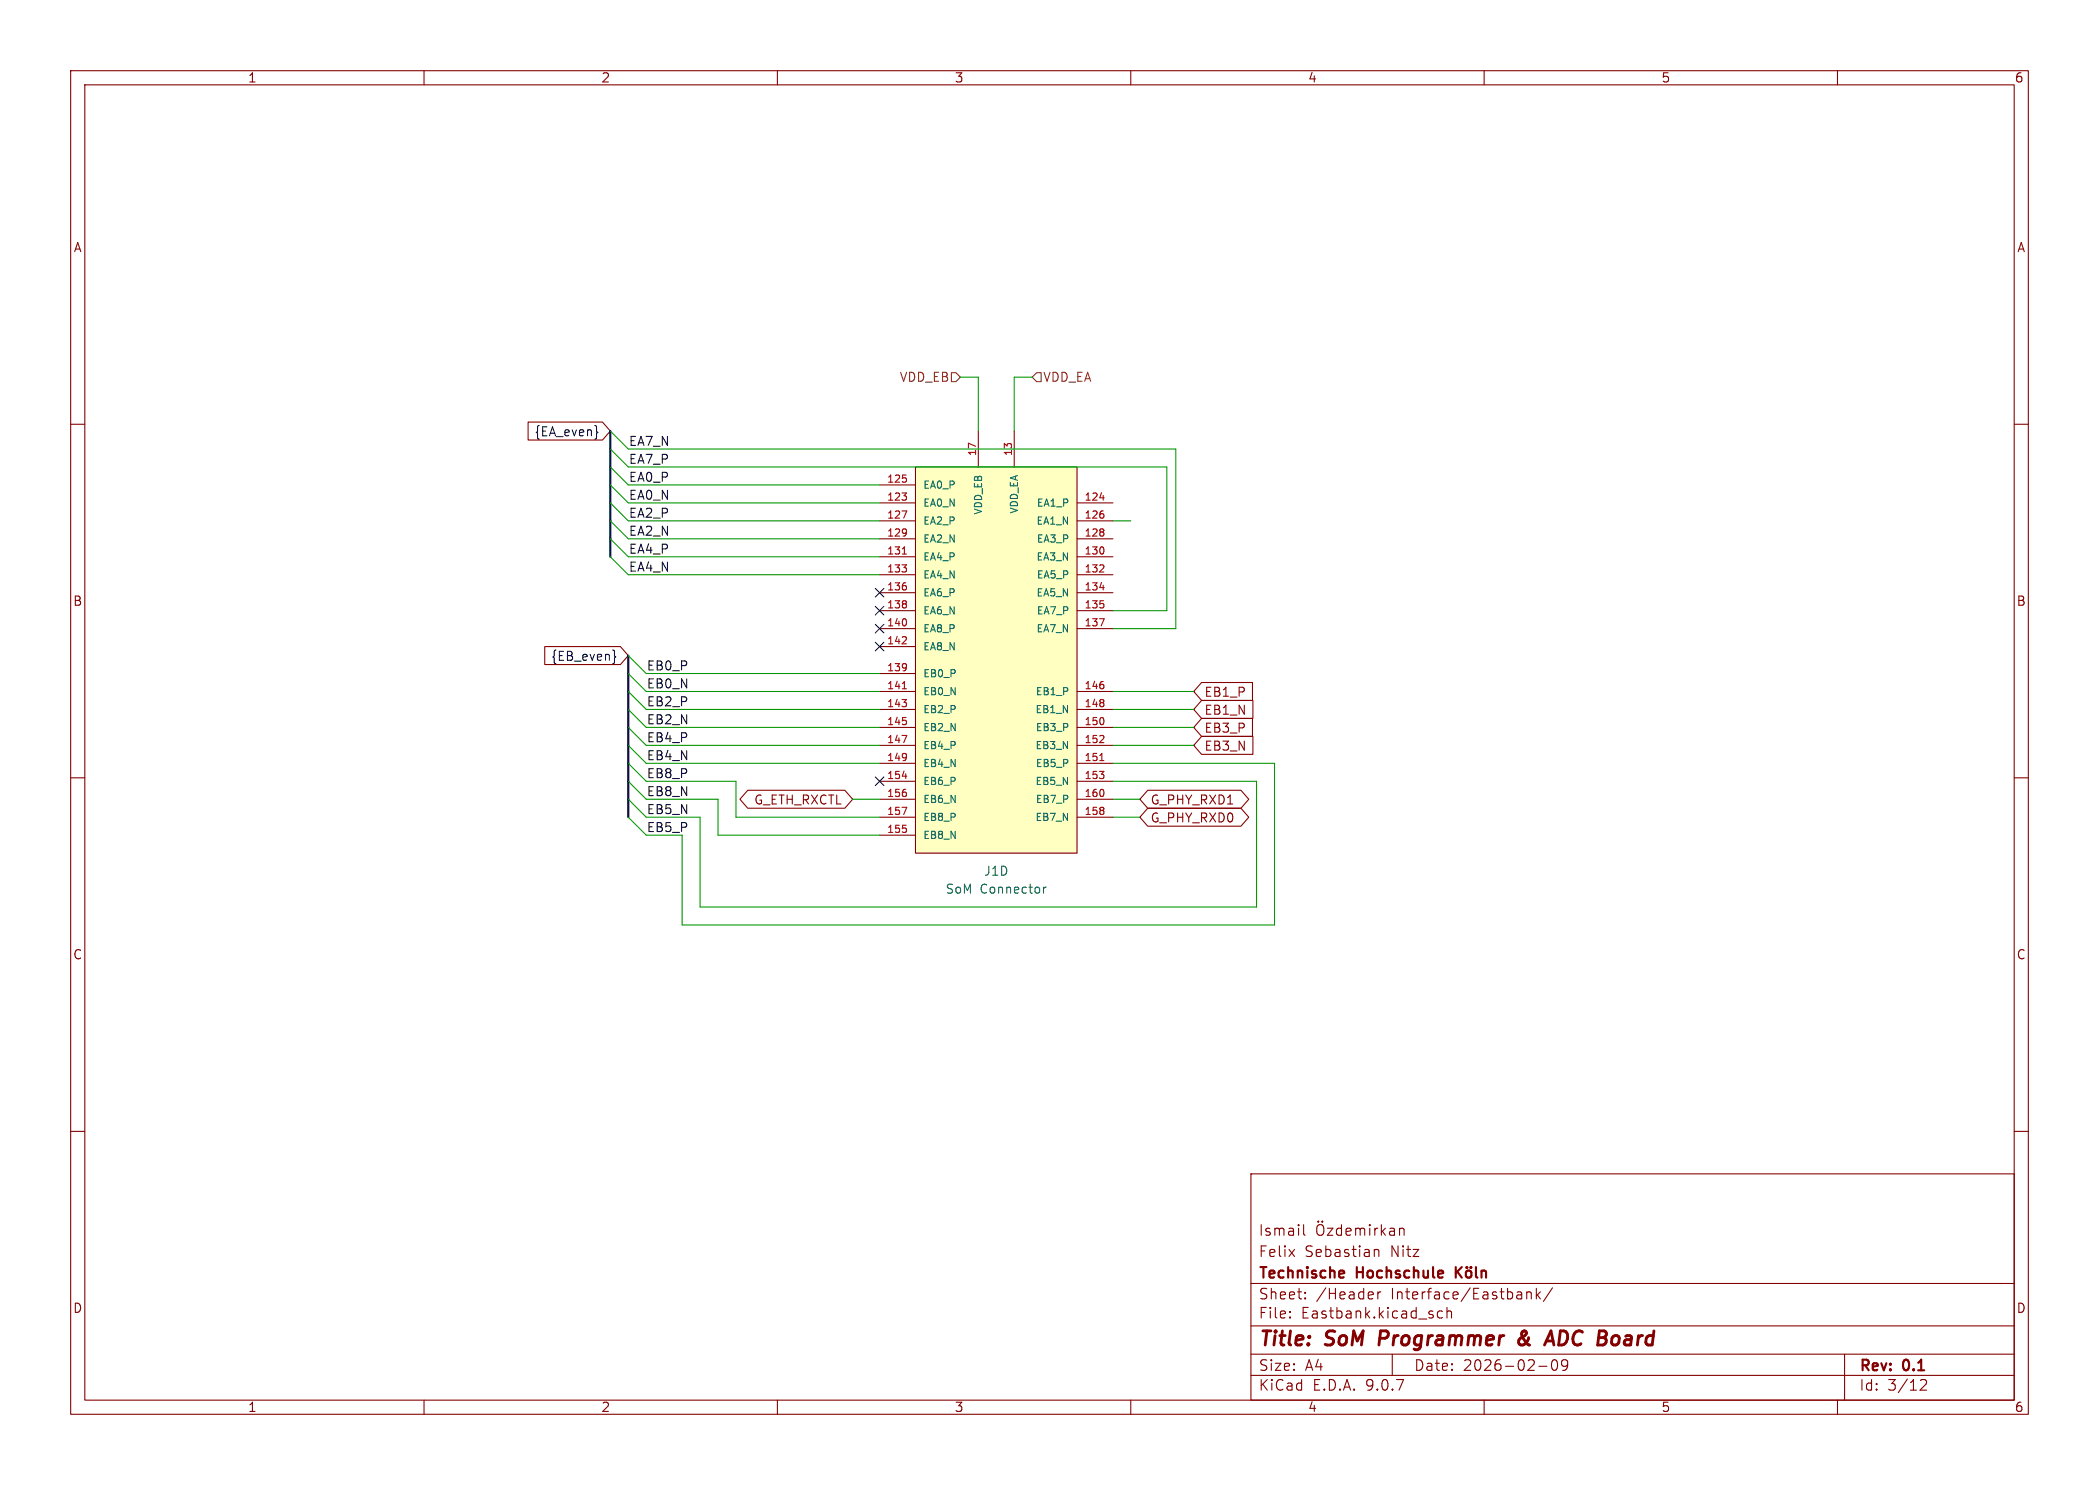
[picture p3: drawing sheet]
<svg xmlns="http://www.w3.org/2000/svg" width="297mm" height="210mm" viewBox="0 0 297 210" stroke-linecap="round" stroke-linejoin="round" font-family="sans-serif">
<g fill="none" stroke="#840000" stroke-width=".15">
<path d="M10 10h277v190h-277zM12 12h273v186h-273zM60 10v2M110 10v2M160 10v2M210 10v2M260 10v2M10 60h2M285 60h2M10 110h2M285 110h2M10 160h2"/>
<path d="M177 166h108v32h-108zM182.4 176.7l.8 1M183.2 176.7l-.8 1M184.5 173.2v1.3l.2 .2M186.5 173.3a.5 .5 0 0 1 .6-.1 .5 .5 0 0 1 .2 .5v.5a.5 .5 0 0 1-.5 .5 .5 .5 0 0 1-.5-.5v-.5zM186.5 172.7l.1 .1h-.1M186.5 172.7v.1M187.1 172.7l-.1 .1h.1M187.1 172.7l.1 .1h-.1M187.1 172.7v.1M187.8 173.7h.8l-.8 1h.8M189.8 173.8l-.4-.1-.3 .3v.4l.1 .2 .2 .1 .4-.1"/>
<path d="M189.8 173.2v1.5M190.5 174.2l.7-.1-.1-.3-.4-.1-.2 .2v.7l.2 .1 .4-.1M191.8 173.8a.37 .37 0 0 1 .7 .1M191.8 173.7v1M192.5 173.9l.2-.2 .3 .1 .1 .9M192.5 173.9v.8M193.8 173.2v.1M193.8 173.7v1M193.8 173.2l-.1 .1h.1M193.8 173.2l.1 .1h-.1M194.5 176.8a.37 .37 0 0 1 .6 .1v.8M194.5 173.7v1"/>
<path d="M195 173.7l-.3 .1-.2 .2M195.5 173.2v1.5M195.6 174.1l.4 .6M196 173.7l-.5 .6M196.7 173.8l.1-.1 .4 .1 .1 .9M197.3 174.1h-.5a.29 .29 0 0 0-.2 .3 .29 .29 0 0 0 .2 .3l.5-.1M198 173.8a.37 .37 0 0 1 .7 .1v.8M198 173.7v1M285 160h2M60 198v2M110 198v2M160 198v2"/>
<path d="M177 194.5h108M177 191.5h108M177 187.5h108M177 181.5h108M182.5 186.3h.1l-.1 .1M182.5 186.3v.1M182.5 185.5v.1M182.5 185.5h.1l-.1 .1M184.7 183.6v.1M184.7 183.6h-.1l.1 .1M184.7 182.8v.1M184.7 182.8h-.1l.1 .1"/>
<path d="M195 182.7v1M195.4 182.7l-.3 .1-.1 .2M197 191.5v3M204.1 185.5l-.4-.1-.3 .3v.4l.1 .2 .2 .1 .4-.1M204.7 185.5a.37 .37 0 0 1 .7 .1v.8M204.7 184.9v1.5M210 198v2M216 182.8a.37 .37 0 0 1 .7 .1v.8M216 182.7v1M217.4 182.2v1.5M217.5 183.1l.5 .6M217.7 193.2h1.2"/>
<path d="M218 182.7l-.6 .6M219.7 182.1l-1.3 2M219.7 192.4a.36 .36 0 0 1 .3-.1 .36 .36 0 0 1 .3 .3 .77 .77 0 0 1-.4 1.2 .91 .91 0 0 1-.2-1.4zM221.8 192.9l-.3 .3h-.3l-.2-.3v-.3l.1-.2 .4-.1 .2 .1a.99 .99 0 0 1-.3 1.4h-.3M260 198v2M261 191.5v6.5M271.7 195.2l.3-.1 .5 .1a.41 .41 0 0 1 0 .5l-.8 .9h.9"/>
</g>
<path d="M195.4 188.2l-.3 2M215.9 188.8l-.8 .5a.52 .52 0 0 0-.1 .8 .52 .52 0 0 0 .8-.1M215.9 188.3l-.2-.1a.41 .41 0 0 0-.4 .5l.2 .6 .4 .5M218.8 189.6h1M219.5 188.2l.4 2" fill="none" stroke="#840000" stroke-width=".4"/>
<path d="M190.1 179.8l.1 .2-.7 .2M206 179.2v1.5M206.2 179.8l.6 .9M206.8 179.2l-.8 .8M207.6 179.8a.41 .41 0 0 1 .6 .2v.4a.41 .41 0 0 1-.4 .3 .41 .41 0 0 1-.4-.3v-.4zM207.6 179.2v.1M207.6 179.2l-.1 .1h.1M208.1 179.2v.1M208.1 179.2l.1 .1h-.1M208.8 179.2v1.3l.3 .2M209.6 179.8a.37 .37 0 0 1 .7 .1v.8M209.6 179.7v1" fill="none" stroke="#840000" stroke-width=".3"/>
<path d="M129.5 66h22.9v54.7h-22.9z" fill="#ffffc2"/>
<g fill="none" stroke="#840000" stroke-width=".15">
<path d="M74.7 59.7h10.5l1.2 1.3-1.2 1.2h-10.5zM124.5 71.1h5M124.5 73.7h5M124.5 76.2h5M124.5 78.7h5M124.5 68.6h5M129.5 66h22.9v54.7h-22.9zM138.4 61v5M143.5 61v5M152.4 71.1h5.1M152.4 73.7h5.1M152.4 76.2h5.1"/>
<path d="M152.4 78.7h5.1M77.1 91.4h10.7l1.1 1.3-1.1 1.3h-10.7zM124.5 81.3h5M124.5 83.8h5M124.5 86.4h5M124.5 88.9h5M124.5 97.8h5M124.5 91.4h5M124.5 95.3h5M152.4 81.3h5.1M152.4 83.8h5.1M152.4 86.4h5.1"/>
<path d="M152.4 88.9h5.1M152.4 97.8h5.1M170 96.5h7.2v2.6h-7.2l-1.1-1.3zM170 99.1h7.3v2.5h-7.3l-1.1-1.3zM105.8 111.8h13.7l1.1 1.2-1.1 1.3h-13.7l-1.1-1.3zM124.5 100.3h5M124.5 102.9h5M124.5 105.4h5M124.5 108h5M124.5 110.5h5M124.5 113h5M124.5 115.6h5"/>
<path d="M124.5 118.1h5M152.4 100.3h5.1M152.4 102.9h5.1M152.4 105.4h5.1M152.4 108h5.1M152.4 110.5h5.1M152.4 113h5.1M152.4 115.6h5.1M162.4 114.3h13.2l1.1 1.3-1.1 1.2h-13.2l-1.1-1.2zM162.4 111.8h13.2l1.1 1.2-1.1 1.3h-13.2l-1.1-1.3zM170 104.1h7.3v2.6h-7.3l-1.1-1.3zM170 101.6h7.2v2.5h-7.2l-1.1-1.2z"/>
</g>
<g fill="none" stroke="#a90000" stroke-width=".15">
<path d="M127.6 69.7h.7l-.4 .4M127.6 72.3h.7l-.4 1M127.6 79.9h.7l-.4 .4M127.7 78.4h.6M128.2 67.7v.4M128.2 70.2v.4M128.2 74.9v.7M128.3 75.2l-.1 .1M155.6 70.4h.6M156.1 79.9l.1 .2-.1 .2-.5 .6h.6M156.1 72.7v.5M156.1 74.9v.2"/>
<path d="M156.1 75.3v.4M156.1 77.5v.7M127.6 98.9h.7l-.4 .4M127.7 97.4h.6M128.2 90.1l.1 .1-.1 .3-.6 .6h.7M128.2 80.4v.4M128.2 82.9v.4M128.2 85.1v.2M128.2 85.5v.4M128.2 87.7v.6M128.2 93.9v.7M128.2 99.4v.4"/>
<path d="M128.3 94.3l-.1 .1M155.6 87.5h.6l-.4 1M155.6 83.1h.6M156.1 85.4v.5M156.1 96.9v.4M156.1 99v.3M156.1 99.5v.3M127.6 104h.7l-.4 1M127.6 114.2h.7l-.4 1M127.7 109.8h.6M128.2 102v.4M128.2 106.6v.7"/>
<path d="M128.2 112.1v.4M128.2 117.2v.4M128.3 107l-.1 .1M155.6 109.1h.6l-.3 .4M155.6 107.6h.6M156.1 104.1l.1 .1-.1 .2-.5 .6h.6M156.1 101.7v.6M156.1 109.6v.4M156.1 111.8v.7M156.1 114.3v.2M156.1 114.7v.4"/>
</g>
<path d="M147.7 125.5v.8M148 125.5h-.2l-.1 .2" fill="none" stroke="#006464" stroke-width=".15"/>
<path d="M134.6 52.7h.7l.6 .6-.6 .7h-.7zM146 53.3l.7-.6h.6v1.3h-.6z" fill="none" stroke="#725600" stroke-width=".15"/>
<path d="M84.4 61l.2 .1-.2 .2M86.8 91.9l.1 .2v.6l.2 .2-.2 .2v.6l-.1 .2M123.9 85.8l1.2 1.2M123.9 83.2l1.2 1.2M123.9 88.3l1.2 1.2M123.9 90.8l1.2 1.2M125.1 85.8l-1.2 1.2M125.1 83.2l-1.2 1.2M125.1 88.3l-1.2 1.2M125.1 90.8l-1.2 1.2M123.9 109.9l1.2 1.2M125.1 109.9l-1.2 1.2" fill="none" stroke="#000084" stroke-width=".15"/>
<path d="M86.4 61v17.7M88.9 92.7v22.9" fill="none" stroke="#000084" stroke-width=".3"/>
<g fill="none" stroke="#009600" stroke-width=".15">
<path d="M135.9 53.3h2.5v7.7M146 53.3h-2.5v7.7M86.4 78.7l2.5 2.6h35.6M86.4 73.7l2.5 2.5h35.6M86.4 63.5l2.5 2.5h76.2v20.4h-7.6M86.4 68.6l2.5 2.5h35.6M86.4 66l2.5 2.6h35.6M86.4 61l2.5 2.5h77.5v25.4h-8.9M86.4 71.1l2.5 2.6h35.6M86.4 76.2l2.5 2.5h35.6M157.5 73.7h2.5M88.9 97.8l2.5 2.5h33.1"/>
<path d="M88.9 95.3l2.5 2.5h33.1M88.9 92.7l2.5 2.6h33.1M157.5 97.8h11.4M88.9 108l2.5 2.5h12.7v5.1h20.4M88.9 110.5l2.5 2.5h10.2v5.1h22.9M88.9 100.3l2.5 2.6h33.1M88.9 105.4l2.5 2.6h33.1M88.9 102.9l2.5 2.5h33.1M120.6 113h3.9M157.5 110.5h20.3v17.8h-78.7v-12.7h-7.7l-2.5-2.6M157.5 108h22.8v22.8h-83.8v-12.7h-5.1l-2.5-2.5M157.5 115.6h3.8"/>
<path d="M157.5 113h3.8M157.5 100.3h11.4M157.5 102.9h11.4M157.5 105.4h11.4"/>
</g>
<g font-size="2.8" fill="#840000">
<text x="178" y="190.9">Title:</text>
<text x="187.7" y="190.9">SoM</text>
<text x="196" y="190.9">Programmer</text>
<text x="216.5" y="190.9">&amp;</text>
<text x="221.3" y="190.9">ADC Board</text>
</g>
<g font-size="2.1" fill="#840000">
<text x="178" y="178">Felix</text>
<text x="178" y="175">Ismail</text>
<text x="184.6" y="178">Sebastian</text>
<text x="196.8" y="178">Nitz</text>
<text x="178" y="184">Sheet:</text>
<text x="178" y="181.2">Technische</text>
<text x="186.2" y="184">/Header</text>
<text x="192" y="181.2">Hochschule</text>
<text x="196.9" y="184">Interface/Eastbank/</text>
<text x="178" y="186.7">File:</text>
<text x="184.1" y="186.7">Eastbank.kicad_sch</text>
<text x="178" y="196.9">KiCad</text>
<text x="178" y="194.1">Size:</text>
<text x="184.7" y="194.1">A4</text>
<text x="185.7" y="196.9">E.D.A.</text>
<text x="193.3" y="196.9">9.0.7</text>
<text x="200" y="194.1">Date:</text>
<text x="207" y="194.1">2026-02-09</text>
<text x="263" y="194.3">Rev:</text>
<text x="263" y="196.9">Id:</text>
<text x="267.1" y="196.9">3/12</text>
<text x="269.4" y="194.3">0.1</text>
</g>
<g font-size="1.8" fill="#840000">
<text x="35" y="11.9">1</text>
<text x="85" y="11.9">2</text>
<text x="135" y="11.9">3</text>
<text x="185" y="11.9">4</text>
<text x="235" y="11.9">5</text>
<text x="285" y="11.9">6</text>
<text x="10.3" y="35.9">A</text>
<text x="285.3" y="35.9">A</text>
<text x="10.3" y="85.9">B</text>
<text x="285.3" y="85.9">B</text>
<text x="170.3" y="98.7">EB1_P</text>
<text x="170.3" y="101.3">EB1_N</text>
<text x="170.3" y="106.4">EB3_N</text>
<text x="170.3" y="103.8">EB3_P</text>
<text x="106.6" y="114">G_ETH_RXCTL</text>
<text x="162.7" y="114">G_PHY_RXD1</text>
<text x="162.7" y="116.5">G_PHY_RXD0</text>
<text x="10.3" y="135.9">C</text>
<text x="285.3" y="135.9">C</text>
<text x="10.3" y="185.9">D</text>
<text x="285.3" y="185.9">D</text>
<text x="35" y="199.9">1</text>
<text x="85" y="199.9">2</text>
<text x="135" y="199.9">3</text>
<text x="185" y="199.9">4</text>
<text x="235" y="199.9">5</text>
<text x="285" y="199.9">6</text>
</g>
<g font-size="1.8" fill="#725600">
<text x="127.2" y="54.2">VDD_EB</text>
<text x="147.5" y="54.2">VDD_EA</text>
</g>
<g font-size="1.8" fill="#000084">
<text x="75.5" y="61.9">{EA_even}</text>
<text x="77.9" y="93.7">{EB_even}</text>
</g>
<g font-size="1.8" fill="#0f0f0f">
<text x="88.9" y="63.2">EA7_N</text>
<text x="88.9" y="65.7">EA7_P</text>
<text x="88.9" y="68.2">EA0_P</text>
<text x="88.9" y="70.8">EA0_N</text>
<text x="88.9" y="73.3">EA2_P</text>
<text x="88.9" y="75.9">EA2_N</text>
<text x="88.9" y="78.4">EA4_P</text>
<text x="88.9" y="80.9">EA4_N</text>
<text x="91.4" y="94.9">EB0_P</text>
<text x="91.4" y="97.4">EB0_N</text>
<text x="91.4" y="100">EB2_P</text>
<text x="91.4" y="102.5">EB2_N</text>
<text x="91.4" y="105.1">EB4_P</text>
<text x="91.4" y="107.6">EB4_N</text>
<text x="91.4" y="110.1">EB8_P</text>
<text x="91.4" y="112.7">EB8_N</text>
<text x="91.4" y="115.2">EB5_N</text>
<text x="91.4" y="117.8">EB5_P</text>
</g>
<g font-size="1.8" fill="#006464">
<text x="139.1" y="124.1">J1D</text>
<text x="133.7" y="126.6">SoM</text>
<text x="138.7" y="126.6">Connector</text>
</g>
<g font-size="1.4" fill="#a90000">
<text x="138.2" y="64.6" transform="rotate(-90 138.2 64.6)">17</text>
<text x="143.3" y="64.6" transform="rotate(-90 143.3 64.6)">13</text>
<text x="125.4" y="68.3">125</text>
<text x="125.4" y="70.9">123</text>
<text x="153.4" y="70.9">124</text>
<text x="125.4" y="73.4">127</text>
<text x="125.4" y="75.9">129</text>
<text x="153.4" y="73.4">126</text>
<text x="153.4" y="75.9">128</text>
<text x="125.4" y="78.5">131</text>
<text x="125.4" y="81">133</text>
<text x="125.4" y="83.6">136</text>
<text x="153.4" y="78.5">130</text>
<text x="153.4" y="81">132</text>
<text x="153.4" y="83.6">134</text>
<text x="125.4" y="86.1">138</text>
<text x="125.4" y="88.6">140</text>
<text x="153.4" y="86.1">135</text>
<text x="153.4" y="88.6">137</text>
<text x="125.4" y="91.2">142</text>
<text x="125.4" y="95">139</text>
<text x="125.4" y="97.5">141</text>
<text x="125.4" y="100.1">143</text>
<text x="153.4" y="97.5">146</text>
<text x="153.4" y="100.1">148</text>
<text x="125.4" y="102.6">145</text>
<text x="125.4" y="105.2">147</text>
<text x="125.4" y="107.7">149</text>
<text x="153.4" y="102.6">150</text>
<text x="153.4" y="105.2">152</text>
<text x="153.4" y="107.7">151</text>
<text x="125.4" y="110.2">154</text>
<text x="125.4" y="112.8">156</text>
<text x="153.4" y="110.2">153</text>
<text x="153.4" y="112.8">160</text>
<text x="125.4" y="115.3">157</text>
<text x="125.4" y="117.9">155</text>
<text x="153.4" y="115.3">158</text>
</g>
<g font-size="1.4" fill="#006464">
<text x="130.6" y="69.3">EA0_P</text>
<text x="130.6" y="71.9">EA0_N</text>
<text x="146.6" y="71.9">EA1_P</text>
<text x="130.6" y="74.4">EA2_P</text>
<text x="130.6" y="76.9">EA2_N</text>
<text x="139.2" y="72.9" transform="rotate(-90 139.2 72.9)">VDD_EB</text>
<text x="144.2" y="72.8" transform="rotate(-90 144.2 72.8)">VDD_EA</text>
<text x="146.5" y="74.4">EA1_N</text>
<text x="146.6" y="76.9">EA3_P</text>
<text x="130.6" y="79.5">EA4_P</text>
<text x="130.6" y="82">EA4_N</text>
<text x="146.5" y="79.5">EA3_N</text>
<text x="146.6" y="82">EA5_P</text>
<text x="130.6" y="84.6">EA6_P</text>
<text x="130.6" y="87.1">EA6_N</text>
<text x="130.6" y="89.6">EA8_P</text>
<text x="146.5" y="84.6">EA5_N</text>
<text x="146.5" y="89.6">EA7_N</text>
<text x="146.6" y="87.1">EA7_P</text>
<text x="130.6" y="92.2">EA8_N</text>
<text x="130.6" y="96">EB0_P</text>
<text x="130.6" y="98.5">EB0_N</text>
<text x="130.6" y="101.1">EB2_P</text>
<text x="146.4" y="101.1">EB1_N</text>
<text x="146.4" y="98.5">EB1_P</text>
<text x="130.6" y="103.6">EB2_N</text>
<text x="130.6" y="106.1">EB4_P</text>
<text x="146.4" y="106.1">EB3_N</text>
<text x="146.4" y="103.6">EB3_P</text>
<text x="130.6" y="108.7">EB4_N</text>
<text x="130.6" y="111.2">EB6_P</text>
<text x="130.6" y="113.8">EB6_N</text>
<text x="146.4" y="111.2">EB5_N</text>
<text x="146.4" y="108.7">EB5_P</text>
<text x="146.4" y="113.8">EB7_P</text>
<text x="130.6" y="116.3">EB8_P</text>
<text x="130.6" y="118.8">EB8_N</text>
<text x="146.4" y="116.3">EB7_N</text>
</g>
</svg>
